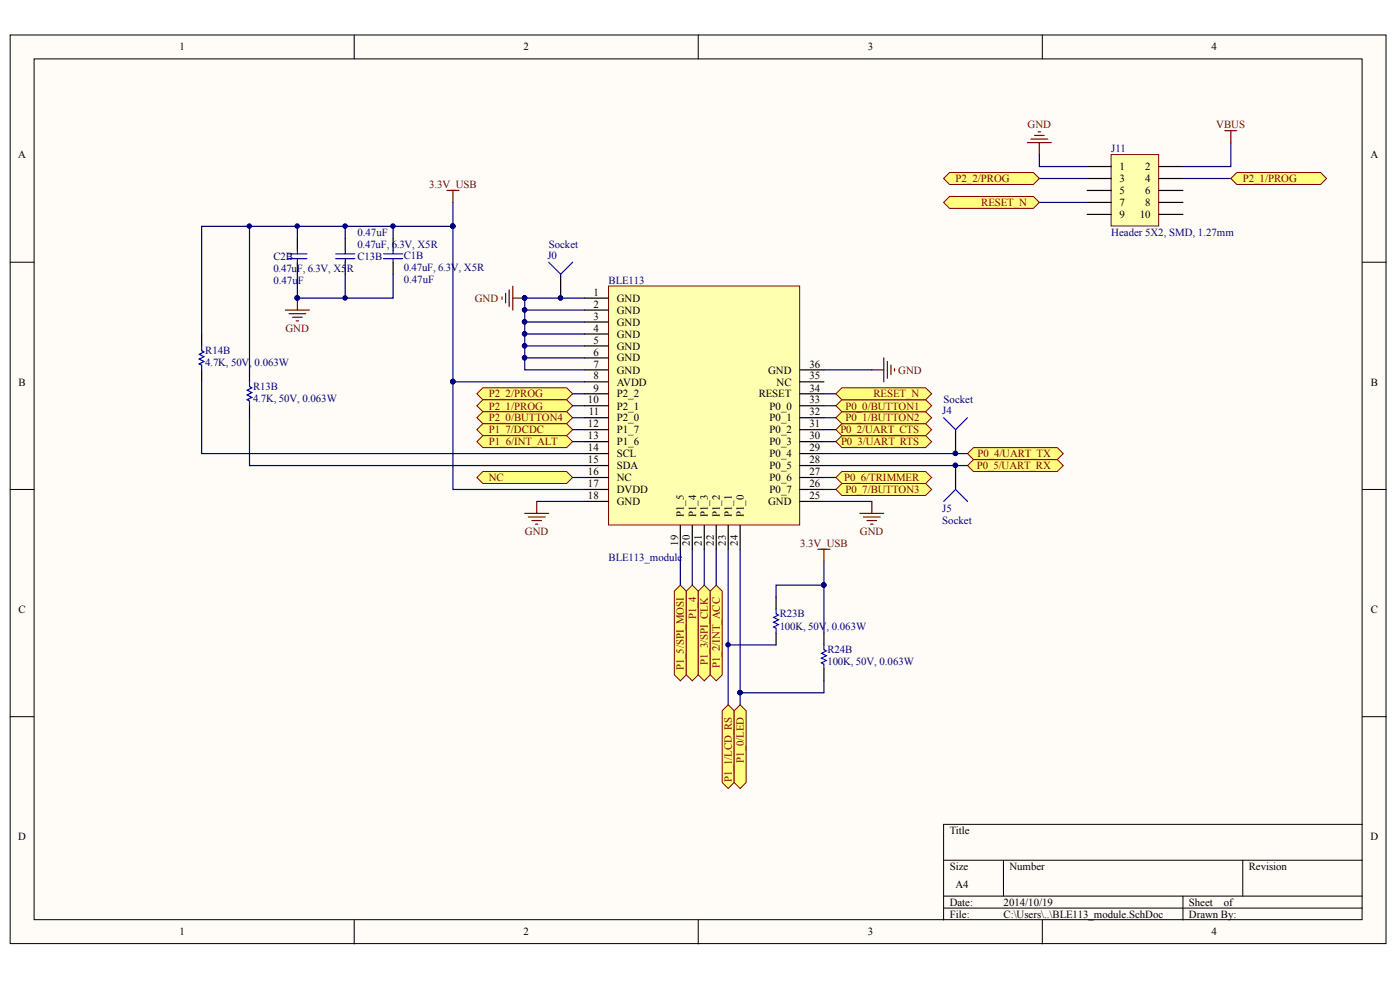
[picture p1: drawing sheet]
# Altium schematic sheet BLE113_module.SchDoc
size A4

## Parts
BLE113  BLE113_module  [BLE113 module]
C1B  0.47uF, 6.3V, X5R  value 0.47uF  [C0805]
C2B  0.47uF, 6.3V, X5R  value 0.47uF  [C0805]
C13B  0.47uF, 6.3V, X5R  value 0.47uF  [C0805]
J0  Socket  [PIN1]
J4  Socket  [PIN1]
J5  Socket  [PIN1]
J11  Header 5X2, SMD, 1.27mm  [MHDR2X5]
R13B  4.7K, 50V, 0.063W  [ERA-0805]
R14B  4.7K, 50V, 0.063W  [ERA-0805]
R23B  100K, 50V, 0.063W  [ERA-0805]
R24B  100K, 50V, 0.063W  [ERA-0805]

## Ports
NC, P0_0/BUTTON1 (bidir), P0_1/BUTTON2 (bidir), P0_2/UART_CTS (bidir), P0_3/UART_RTS (bidir), P0_4/UART_TX (bidir), P0_5/UART_RX (bidir), P0_6/TRIMMER (bidir), P0_7/BUTTON3 (bidir), P1_0/LED (bidir), P1_1/LCD_RS (bidir), P1_2/INT_ACC (bidir), P1_3/SPI_CLK (bidir), P1_4 (bidir), P1_5/SPI_MOSI (bidir), P1_6/INT_ALT (bidir), P1_7/DCDC (bidir), P2_0/BUTTON4 (bidir), P2_1/PROG (bidir), P2_2/PROG (bidir), RESET_N (bidir)

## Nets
3.3V_USB: BLE113.8(AVDD) BLE113.17(DVDD) C1B.2 C2B.2 C13B.2 R13B.2 R14B.2 R23B.2 R24B.2
GND: BLE113.1(GND) BLE113.2(GND) BLE113.3(GND) BLE113.4(GND) BLE113.5(GND) BLE113.6(GND) BLE113.7(GND) BLE113.18(GND) BLE113.25(GND) BLE113.36(GND) C1B.1 C2B.1 C13B.1 J0.1 J11.1
VBUS: J11.2
NC: BLE113.16(NC) ; port NC
P0_0/BUTTON1: BLE113.33(P0_0) ; port P0_0/BUTTON1
P0_1/BUTTON2: BLE113.32(P0_1) ; port P0_1/BUTTON2
P0_2/UART_CTS: BLE113.31(P0_2) ; port P0_2/UART_CTS
P0_3/UART_RTS: BLE113.30(P0_3) ; port P0_3/UART_RTS
P0_4/UART_TX: BLE113.29(P0_4) J4.1 ; port P0_4/UART_TX
P0_5/UART_RX: BLE113.28(P0_5) J5.1 ; port P0_5/UART_RX
P0_6/TRIMMER: BLE113.27(P0_6) ; port P0_6/TRIMMER
P0_7/BUTTON3: BLE113.26(P0_7) ; port P0_7/BUTTON3
P1_0/LED: BLE113.24(P1_0) R24B.1 ; port P1_0/LED
P1_1/LCD_RS: BLE113.23(P1_1) R23B.1 ; port P1_1/LCD_RS
P1_2/INT_ACC: BLE113.22(P1_2) ; port P1_2/INT_ACC
P1_3/SPI_CLK: BLE113.21(P1_3) ; port P1_3/SPI_CLK
P1_4: BLE113.20(P1_4) ; port P1_4
P1_5/SPI_MOSI: BLE113.19(P1_5) ; port P1_5/SPI_MOSI
P1_6/INT_ALT: BLE113.13(P1_6) ; port P1_6/INT_ALT
P1_7/DCDC: BLE113.12(P1_7) ; port P1_7/DCDC
P2_0/BUTTON4: BLE113.11(P2_0) ; port P2_0/BUTTON4
P2_1/PROG: BLE113.10(P2_1) J11.4 ; port P2_1/PROG
P2_2/PROG: BLE113.9(P2_2) J11.3 ; port P2_2/PROG
RESET_N: BLE113.34(RESET) J11.7 ; port RESET_N
NetBLE113_14: BLE113.14(SCL) R14B.1
NetBLE113_15: BLE113.15(SDA) R13B.1

Not connected (* = marked no-connect by the designer): BLE113 35(NC); J11 5 6 8 9 10
